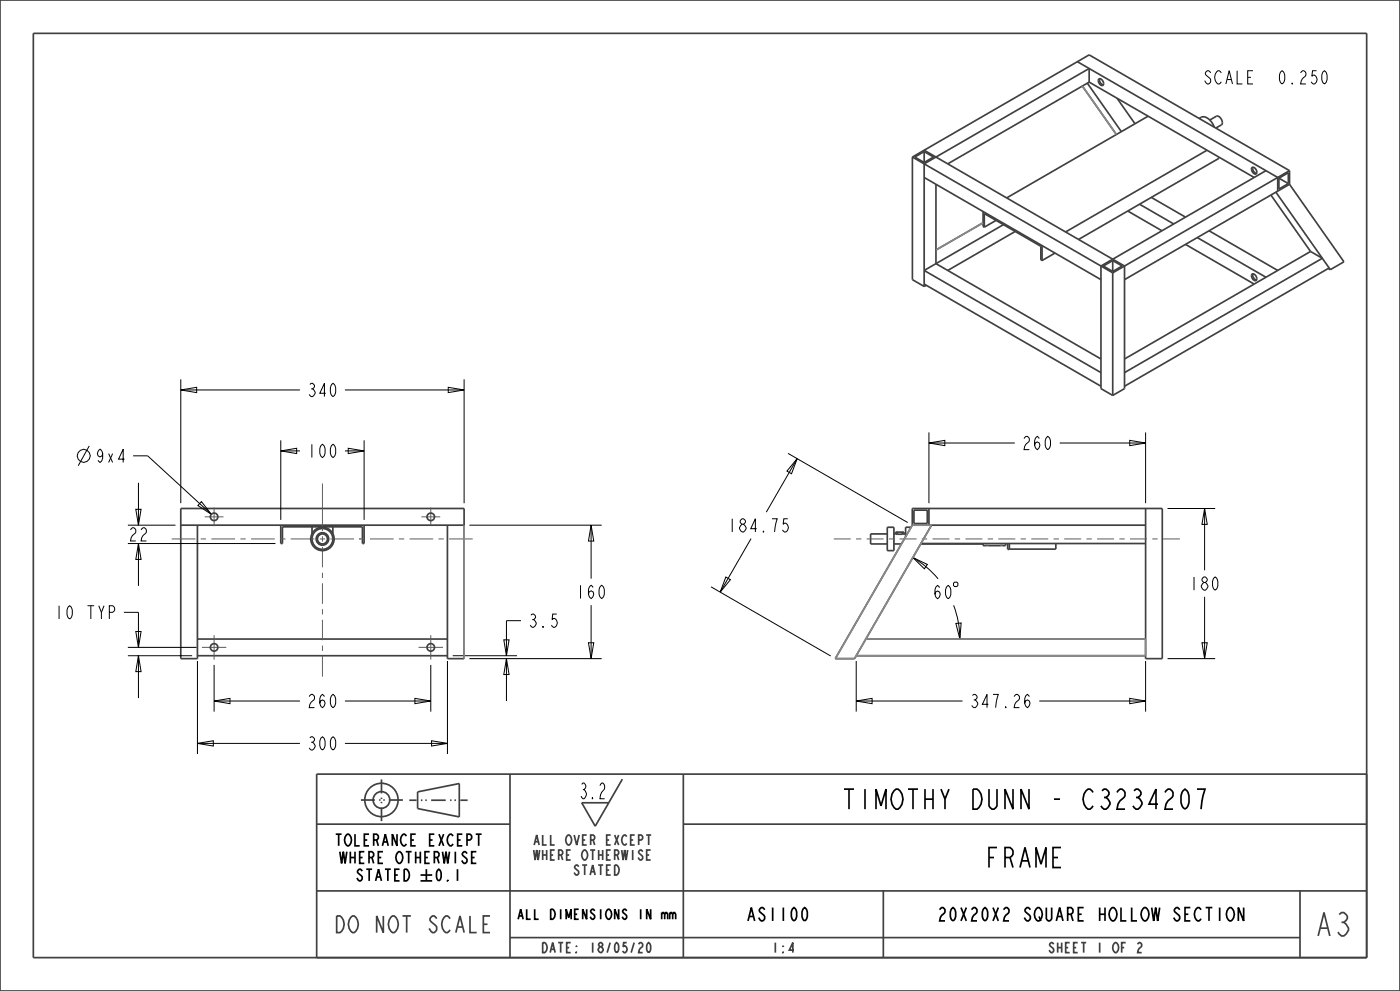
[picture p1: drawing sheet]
<svg xmlns="http://www.w3.org/2000/svg" width="420mm" height="297mm" viewBox="0 0 420 297" stroke-linecap="round" stroke-linejoin="round" font-family="sans-serif">
<g fill="none" stroke="#404040" stroke-width=".51">
<path d="M0 0h420v297h-420zM10 10h400v277h-400zM323.2 18.5l60.1 34.7v4.1M324.7 25.8l10.2 14.5M326.2 24.9l10.2 14.5M326.7 24.6v-4.1l-49.4 28.6v36.8M326.7 24.6l-42.4 24.5M326.7 24.6l49.5 28.6M335.1 29.4l5.4 7.7M344.4 34.8l-42.4 24.5M273.7 47.1v36.7l3.6 2.1M273.7 47.1l53-30.7 60.2 34.7"/>
<path d="M273.7 47.1l60.1 34.7M277.3 45.4v3.3M277.3 53.2l53 30.6M277.3 45.4l-2.9 1.7 2.9 1.6M277.3 45.4l2.8 1.7-2.8 1.6M277.3 45l60.1 34.7v36.8l-3.6 2M280.8 55.2v23.8l49.5 28.6M345.4 59.2l10.3 5.9M362.1 45l-42.4 24.5M365.6 47.1v.4l-42 24.3M379.8 51.1l-49.5 28.6v36.8l3.5 2M381.3 58.5l11.9 16.9"/>
<path d="M382.8 57.6l16.3 23.2M383.7 53.4l2.8 1.6M383.7 53.4l2.8-1.6v3.2M383.7 53.4v3.3l2.8-1.7M386.9 55.2l16.3 23.3-4.1 2.3M386.9 51.1l-53.1 30.7M386.9 55.2l-49.5 28.6M386.9 51.1v4.1M294.9 63.4v4.5l.4 .2M294.9 66.8l-14.1 8.1M295.3 68.1v-4.1l17 9.8v4.1l.3 .2M298.8 66l-3.5 2.1"/>
<path d="M301 67.3l-23.7 13.8 53 30.6M304.6 69.4l-20.3 11.7M312.6 73.6v4.5M316.5 75.8l-3.9 2.3M333.8 78.1l-2.8 1.6 2.8 1.7M333.8 78.1l2.8 1.6-2.8 1.7M333.8 78.1v3.3M338.3 63.2l10.3 6M341.9 61.2l10.2 5.9M355.7 73.2l20.5 11.9M359.2 71.2l20.6 11.9M362.7 69.2l20.6 11.9"/>
<path d="M393.2 75.4l3.5 2-59.3 34.3M393.2 75.4l-55.8 32.2M277.3 85.1l53 30.7M277.9 85.5l-.6 .4M333.8 81.8v36.7M398.5 80.5l.6 .3M398.7 80.3l-61.3 35.5M54.2 157.4h85M59.2 157.4v40h-5v-45h85v45h-5v-40M84.2 157.4v5.5h.5v-5h24v5h.5v-5.5M93.6 157.9v2.1M99.9 157.9v2.1"/>
<path d="M269.2 159.5v.6M270.7 159.5v.6M273.7 157.4h70M273.7 157.4l-23.1 40h5.8l23.1-40M274.2 152.9h4v4h-4zM278.7 152.4v5M343.7 152.4v45h5v-45h-75v5M268.7 160h.1M268.7 160l.5 .1M269.2 160.1h1.5M271.2 160l-.5 .1M271.2 160v-.5h-2.5v.5"/>
<path d="M271.2 160h.1M276.3 162.9h67.4M295.8 163.5h.1M296.5 163.5h.1M300 163.5h.1M300.7 163.5h.1M302.3 162.9v1.7h.5v-1.7M59.2 196.5h75M59.2 191.5h75M256.9 196.5h86.8M259.8 191.5h83.9M122.8 239.8h2.2"/>
<path d="M125.3 237.3l12.5-2.5v10l-12.5-2.5zM126.3 239.8h.4M127.6 239.8h.4M129.3 239.8h4.4M135 239.8h.5M136.3 239.8h.5M138.1 239.8h2.2M153 232v55M186.7 233.5l-8.1 14.1-4.1-7M205 232v55M410 232h-315v55M95 247h58"/>
<path d="M205 247h205M95 267h315M265 267v20M390 267v20M153 281h237"/>
<circle cx="96.7" cy="161.5" r="3.1"/>
<circle cx="96.7" cy="161.5" r="1.88"/>
<circle cx="114.4" cy="239.7" r="5"/>
<circle cx="114.4" cy="239.7" r="2.5"/>
</g>
<g fill="none" stroke="#000" stroke-width=".3">
<path d="M54.2 116.9l4.8-.8v1.6zM54.2 113.7v37.1M54.2 116.9h35.8M103.5 116.9h35.7M134.5 116.1l4.7 .8-4.7 .8zM139.2 113.7v37.1M26.8 133.6l-3.3 6M39.9 136.6h4.4l19.1 17.5M84.2 135.1l4.8-.8v1.6zM84.2 132v23.8M84.2 135.1h5.8M103.5 135.1h5.7"/>
<path d="M104.5 134.3l4.7 .8-4.7 .8zM109.2 132v23.8M236.4 135.9l35.9 20.7M239.2 137.5l-1.7 4.5-1.4-.8zM239.2 137.5l-9.3 16M278.7 132.8l4.7-.8v1.6zM278.7 129.6v21.2M278.7 132.8h25.7M317.9 132.8h25.8M338.9 132l4.8 .8-4.8 .8zM343.7 129.6v21.2M38.4 157.4h14.2"/>
<path d="M40.7 152.6h1.6l-.8 4.8zM41.5 144.7v12.7M60.4 150.3l3 3.8-4-2.6zM140.8 157.4h39.7M177.3 157.4l.8 4.8h-1.6zM177.3 157.4v16M350.3 152.4h14.3M361.4 152.4l.8 4.8h-1.6zM361.4 152.4v18.5M38.4 162.9h44.2M41.5 162.9l.8 4.8h-1.6zM41.5 162.9v12.7"/>
<path d="M213.3 175.9l35.9 20.7M217.8 172.9l1.3 .8-3 3.8zM225.3 161.4l-9.2 16.1M273.9 167.1a28.2 28.2 0 0 1 7.5 6.4M273.9 167.1l4.3 2.1-.9 1.3zM286.4 174.5h.6l.4 .3v.7l-.4 .3h-.6l-.4-.3v-.7zM361.4 178.9v18.5M37.2 183.5h4.3v10.5M38.4 196.5h19.2M38.4 194h20.6M40.7 189.3h1.6l-.8 4.7zM41.5 196.5l.8 4.8h-1.6z"/>
<path d="M41.5 196.5v12.7M59.2 198.1v27.9M64.2 199.3v14M129.2 199.3v14M134.2 198.1v27.9M135.8 196.5h19.3M140.8 197.4h39.7M151.1 191.8h1.6l-.8 4.7zM151.9 197.4l.8 4.8h-1.6zM151.9 197.4v12.7M156.3 186h-4.4v10.5M176.5 192.6h1.6l-.8 4.8z"/>
<path d="M177.3 181.4v16M256.9 198.1v15.2M286.1 181.4a28.2 28.2 0 0 1 1.9 10.1M286.8 186.8l1.5-.1-.3 4.8zM343.7 198.1v15.2M350.3 197.4h14.3M360.6 192.6h1.6l-.8 4.8zM64.2 210.1l4.8-.8v1.6zM64.2 210.1h25.8M103.5 210.1h25.7M124.5 209.3l4.7 .8-4.7 .8zM256.9 210.1l4.7-.8v1.6z"/>
<path d="M256.9 210.1h31.9M311.8 210.1h31.9M338.9 209.3l4.8 .8-4.8 .8zM59.2 222.8l4.8-.8v1.6zM59.2 222.8h30.8M103.5 222.8h30.7M129.5 222l4.7 .8-4.7 .8z"/>
<circle cx="25.1" cy="136.6" r="1.95"/>
</g>
<path d="M126.2 262.3h3.5M126.2 264h3.5M127.9 260.5v3.5" fill="none" stroke="#000" stroke-width=".51"/>
<path d="M108.3 239.8h12.7M114.4 233.6v12.5" fill="none" stroke="#404040" stroke-width=".51" stroke-dasharray="4.2 1.3 .4 .8 .4 1.3" stroke-linecap="butt"/>
<g fill="none" stroke="#b0b0b0" stroke-width=".3">
<path d="M296 163.5h-.1M296 163.5h.1M296.1 163.5h-.1M296.1 163.5h.1M296.2 163.5h-.1M296.3 163.5h.1M296.4 163.5h.1M296.5 163.5h.1M296.6 163.5h.1M300.2 163.5h.1M300.3 163.5h-.1M300.3 163.5h.1"/>
<path d="M300.4 163.5h.1M300.6 163.5h.1M300.7 163.5h.1M300.8 163.5h.1"/>
</g>
<!-- layer: 02___PRT_ALL_AXES -->
<g fill="none" stroke="#404040" stroke-width=".51">
<path d="M329.6 23.7l.6-.1 .6 .6 .3 .8-.2 .6h-.6l-.5-.6-.3-.7zM329.9 23.6l.2 1.1 .9 .7M359.8 35.5l1.1-.5 1.2 .3 1.3 1.2 .9 1.6M362.9 36l2.2-1.2 .6 .1 .5 .6 .5 .9-.1 .8-1.8 1.2M375.6 50.2h.6l.6 .5 .2 .9-.2 .5h-.5l-.6-.5-.2-.8zM375.9 50.1l.1 1.2 1 .7M375.6 82.2l.6-.1 .6 .6 .2 .8-.2 .6-.5-.1-.6-.5-.2-.7zM375.9 82.1l.1 1.1 1 .7M266.2 158h2v7h-2zM273.3 158h-1.6v2.9M266.2 160h-5v3h5M268.2 163h2.2"/>
<path d="M268.2 160h.5M271.2 160h.5M276.2 163h18.7M294.9 162.9v.6h.9M295.8 163.5h.1M295.9 163.5h-.1M295.9 163.5h4.1M295.9 163.5h.1M300 163.5h.1M300.1 163.5h-.1M300.1 163.5h.7M300.1 163.5h.1"/>
<path d="M300.8 163.5h.1M301.7 162.9v.6h-.9M316.8 162.9v1.7h-14"/>
<circle cx="64.2" cy="154.9" r="1.13"/>
<circle cx="129.2" cy="154.9" r="1.13"/>
<circle cx="96.7" cy="161.5" r="3.5"/>
<circle cx="96.7" cy="161.5" r="1.5"/>
<circle cx="64.2" cy="194" r="1.13"/>
<circle cx="129.2" cy="194" r="1.13"/>
</g>
<g fill="none" stroke="#5d5d5d" stroke-width=".3">
<path d="M61.4 154.9h5.7M64.2 152.1v5.6M96.7 144.9v14.2M126.4 154.9h5.7M129.2 152.1v5.3M51.5 161.5h7.1M60.2 161.5h1.6M63.4 161.5h7.1M72.1 161.5h1.6M75.3 161.5h7.1M84 161.5h1.6M87.2 161.5h7.1"/>
<path d="M95.9 161.5h1.6M96.7 160.7v1.6M96.7 163.9v6.1M96.7 171.6v1.6M96.7 174.8v6.2M99.1 161.5h7.1M107.8 161.5h.1M107.8 161.5h1.6M111 161.5h7.1M119.7 161.5h1.6M122.9 161.5h7M131.5 161.5h1.6"/>
<path d="M134.7 161.5h7.1M250.1 161.5h5.1M256.8 161.5h1.6M260 161.5h5.1M266.7 161.5h1.6M269.9 161.5h5.1M276.6 161.5h1.6M279.8 161.5h5M286.4 161.5h1.6M289.6 161.5h5.1M296.3 161.5h1.6M299.5 161.5h5.1"/>
<path d="M306.2 161.5h1.6M309.4 161.5h5.1M316.1 161.5h1.6M319.3 161.5h5M325.9 161.5h1.6M329.1 161.5h5.1M335.8 161.5h1.6M339 161.5h5.1M345.7 161.5h1.6M348.9 161.5h5.1M60.6 194h7.3M64.2 190.4v7.3"/>
<path d="M96.7 182.6v1.6M96.7 185.7v6.2M96.7 193.5v1.6M96.7 196.7v6.1M125.6 194h7.3M129.2 190.4v7.3"/>
</g>
<!-- layer: 03__ASM_ALL_CURVES -->
<path d="M324.7 25.8l10.2 14.5M294.9 66.8l-14.1 8.1M139.2 157.4v40M273.7 157.4h5.8l-23.1 40h-5.8zM259.8 191.5h83.9v5h-86.8" fill="none" stroke="#8a8a8a" stroke-width=".51"/>
<text font-size="9.1" fill="#404040" x="394.5" y="280.5">A3</text>
<g font-size="7.8">
<text x="253.7" y="242.5">TIMOTHY DUNN - C3234207</text>
<text x="295.8" y="260">FRAME</text>
</g>
<text font-size="6.5" fill="#404040" x="100.6" y="279.5">DO NOT SCALE</text>
<text font-size="6.1" fill="#404040" x="173.6" y="239.4">3.2</text>
<g font-size="5.2">
<text x="361.4" y="25.2">SCALE</text>
<text x="383.4" y="25.2">0.250</text>
<text x="92" y="118.9">340</text>
<text x="92" y="137.1">100</text>
<text x="306.4" y="134.8">260</text>
<text x="28.4" y="138.6">9x4</text>
<text x="218.1" y="159.4">184.75</text>
<text x="38.4" y="162.1">22</text>
<text x="172.6" y="179.4">160</text>
<text x="279.7" y="179.4">60</text>
<text x="356.6" y="176.9">180</text>
<text x="16.1" y="185.5">10 TYP</text>
<text x="158.3" y="188">3.5</text>
<text x="92" y="212.1">260</text>
<text x="290.7" y="212.1">347.26</text>
<text x="92" y="224.8">300</text>
<text x="224.1" y="276">AS1100</text>
<text x="282.3" y="276">20X20X2 SQUARE HOLLOW SECTION</text>
</g>
<g font-size="4.6">
<text x="100.8" y="253.5">TOLERANCE EXCEPT</text>
<text x="102.2" y="258.8">WHERE OTHERWISE</text>
<text x="106.8" y="264">STATED</text>
<text x="130.4" y="264">0.1</text>
</g>
<g font-size="3.9" fill="#404040">
<text x="160.3" y="253.3">ALL OVER EXCEPT</text>
<text x="160.3" y="257.8">WHERE OTHERWISE</text>
<text x="172" y="262.3">STATED</text>
<text x="162.6" y="285.5">DATE: 18/05/20</text>
<text x="231.5" y="285.5">1:4</text>
<text x="314.6" y="285.5">SHEET 1 OF 2</text>
</g>
<text font-size="3.9" x="155.6" y="275.5">ALL DIMENSIONS IN mm</text>
</svg>
